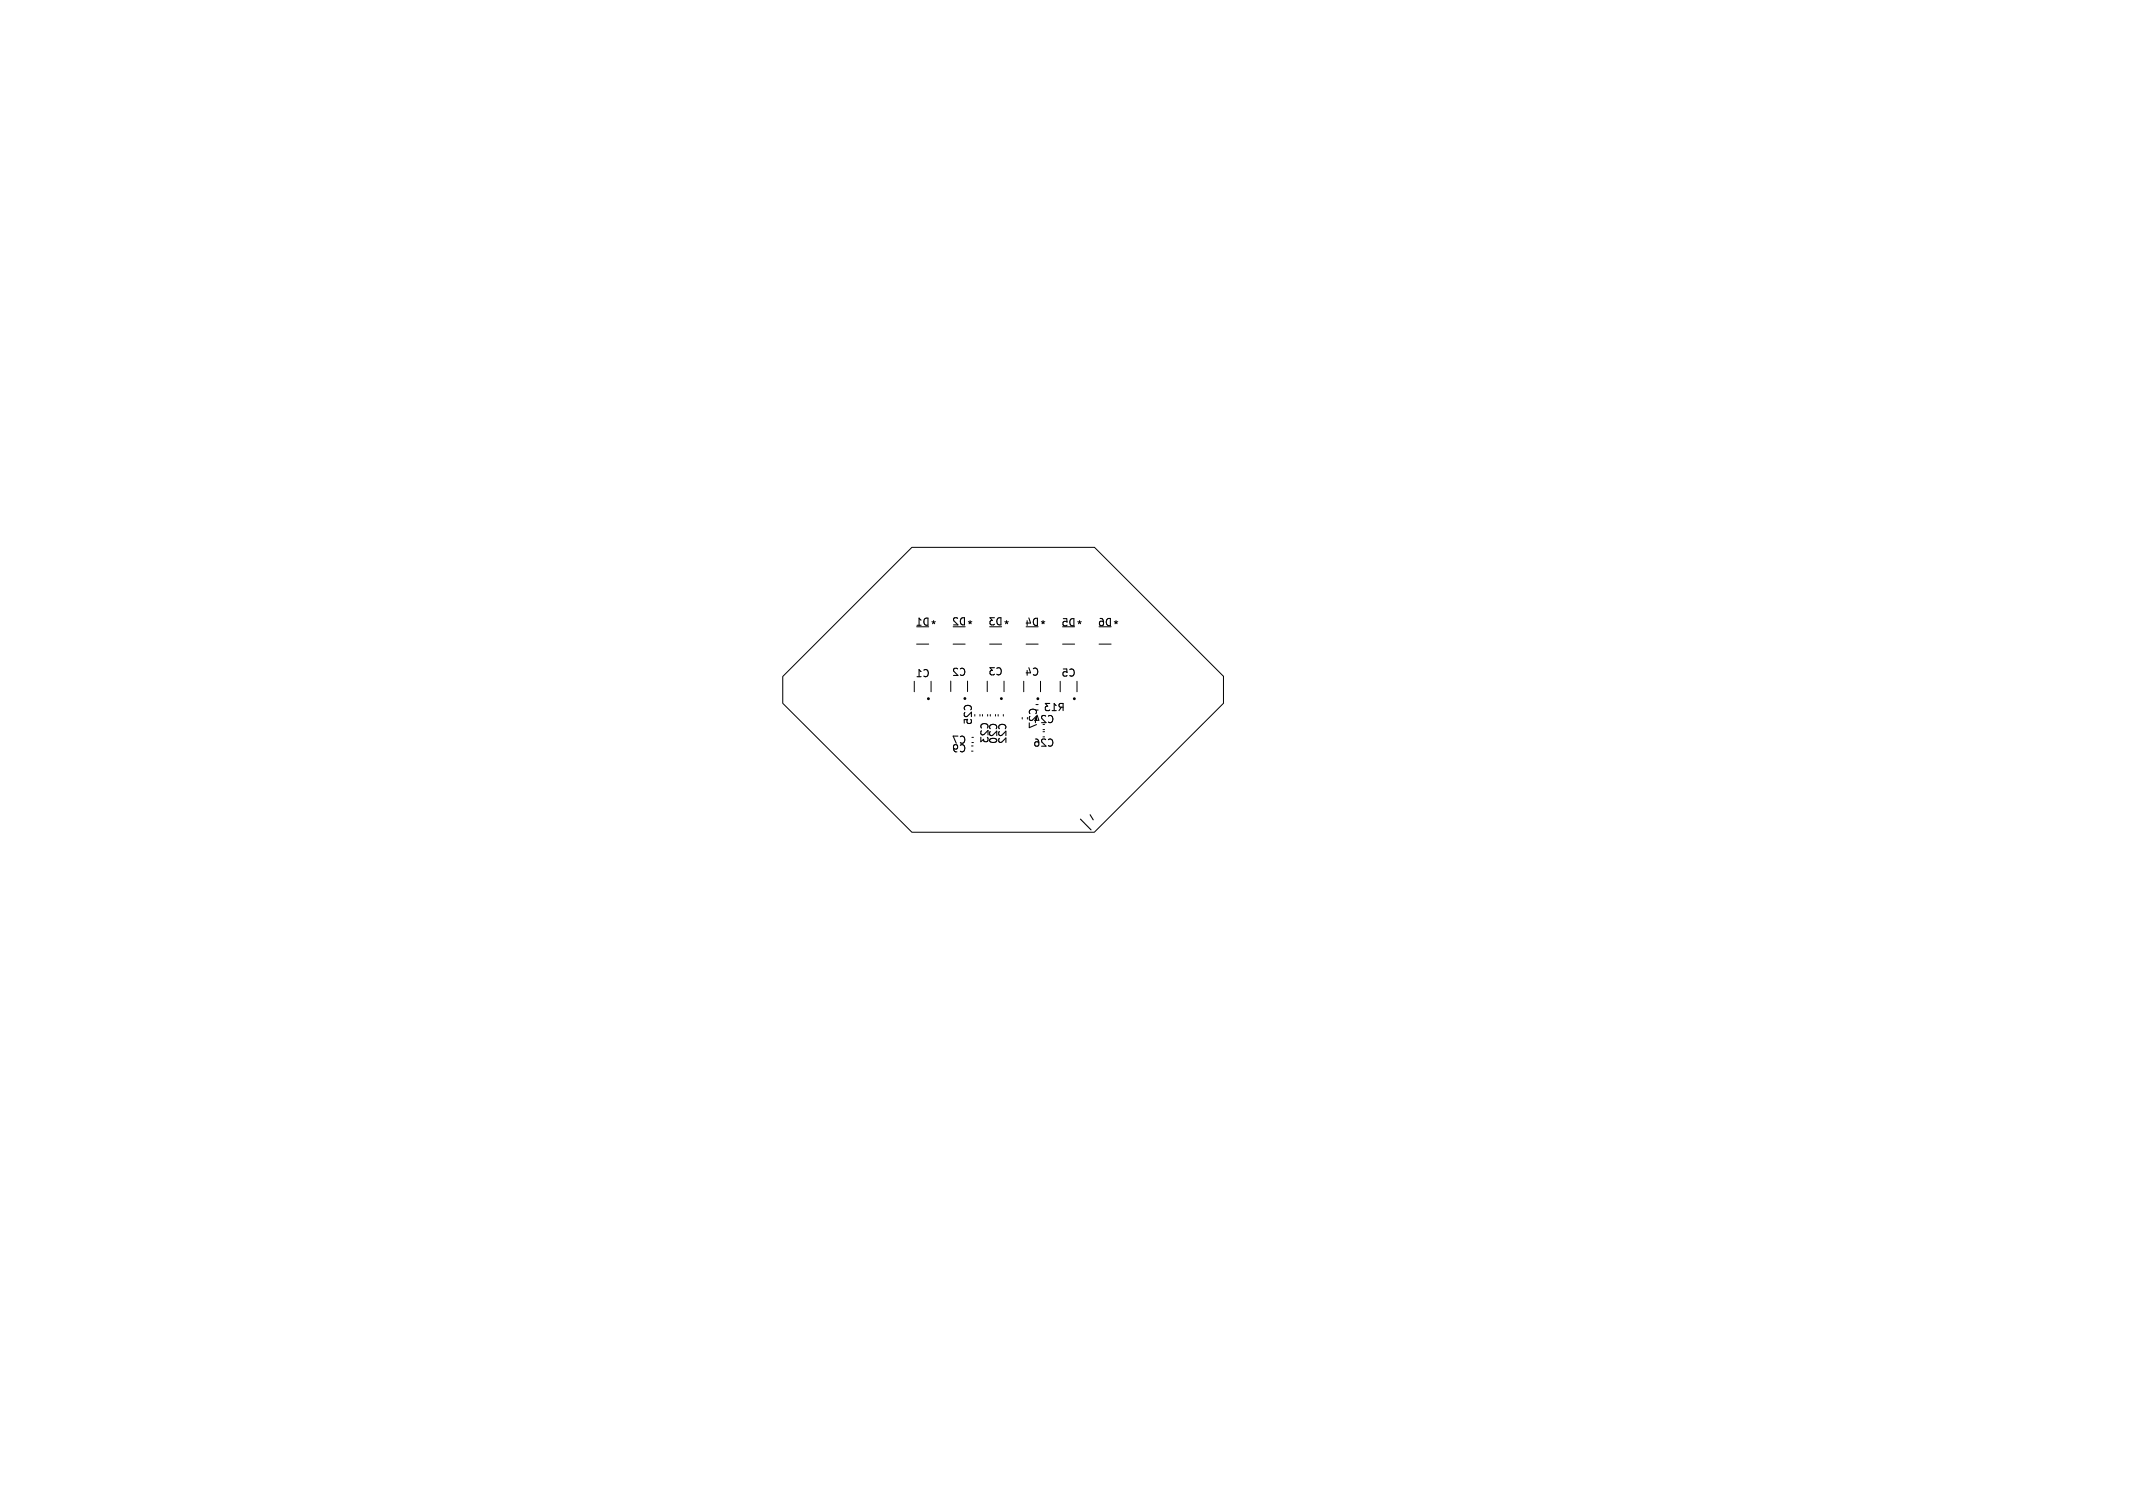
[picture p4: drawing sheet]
<svg xmlns="http://www.w3.org/2000/svg" width="297mm" height="210mm" viewBox="0 0 297 210" stroke-linecap="round" stroke-linejoin="round" font-family="sans-serif">
<path d="M150.4 114.1l1.5 1.5M151.8 113.5l.4 .7" fill="none" stroke="#000" stroke-width=".15"/>
<g fill="none" stroke="#000" stroke-width=".14">
<path d="M109 94.2l18-18h25.4l18 18v3.7l-18 18h-25.4l-18-18zM127.3 94.9v1.4M127.6 89.7h1.7M129.6 94.9v1.4M132.4 94.9v1.4M132.7 89.7h1.7M134.7 94.9v1.4M136.5 99.5v.2M136.8 99.5v.2M137.5 94.9v1.4M137.5 99.5v.2M137.8 89.7h1.7"/>
<path d="M137.9 99.5v.2M138.6 99.5v.2M139 99.5v.2M139.7 99.5v.2M139.8 94.9v1.4M142.3 99.9v.2M142.5 94.9v1.4M142.9 89.7h1.7M144.2 98.1h.4M144.9 94.9v1.4M147.6 94.9v1.4M148 89.7h1.6"/>
<path d="M150 94.9v1.4M153 89.7h1.7M135.3 103.9h.2M135.3 104.6h.2M135.3 102.7h.2M135.3 103.4h.2M145.2 102.6h.2M145.2 101.9h.2M145.2 101.6h.2"/>
</g>
<g fill="none" stroke="#000" stroke-width=".2">
<circle cx="129.3" cy="97.3" r=".1"/>
<circle cx="134.4" cy="97.3" r=".1"/>
<circle cx="139.4" cy="97.3" r=".1"/>
<circle cx="144.5" cy="97.3" r=".1"/>
<circle cx="149.6" cy="97.3" r=".1"/>
</g>
<g font-size="1.4">
<text x="127.4" y="87.3">D1</text>
<text x="129.5" y="87.7">*</text>
<text x="132.5" y="87.3">D2</text>
<text x="134.6" y="87.7">*</text>
<text x="137.6" y="87.3">D3</text>
<text x="139.7" y="87.7">*</text>
<text x="142.6" y="87.3">D4 *</text>
<text x="147.7" y="87.4">D5 *</text>
<text x="152.8" y="87.4">D6 *</text>
<text x="127.4" y="94.5">C1</text>
<text x="132.5" y="94.3">C2</text>
<text x="137.6" y="94.2">C3</text>
<text x="142.6" y="94.3">C4</text>
<text x="147.7" y="94.4">C5</text>
<text x="135.5" y="101" transform="rotate(-90 135.5 101)">C25</text>
<text x="143.8" y="100.9">C24</text>
<text x="144.5" y="101.6" transform="rotate(-90 144.5 101.6)">C27</text>
<text x="145.3" y="99.2">R13</text>
<text x="132.5" y="104.9">C9</text>
<text x="132.5" y="103.7">C7</text>
<text x="137.8" y="103.6" transform="rotate(-90 137.8 103.6)">C23</text>
<text x="139" y="103.7" transform="rotate(-90 139 103.7)">C20</text>
<text x="140.3" y="103.7" transform="rotate(-90 140.3 103.7)">C22</text>
<text x="143.8" y="104.1">C26</text>
</g>
</svg>
